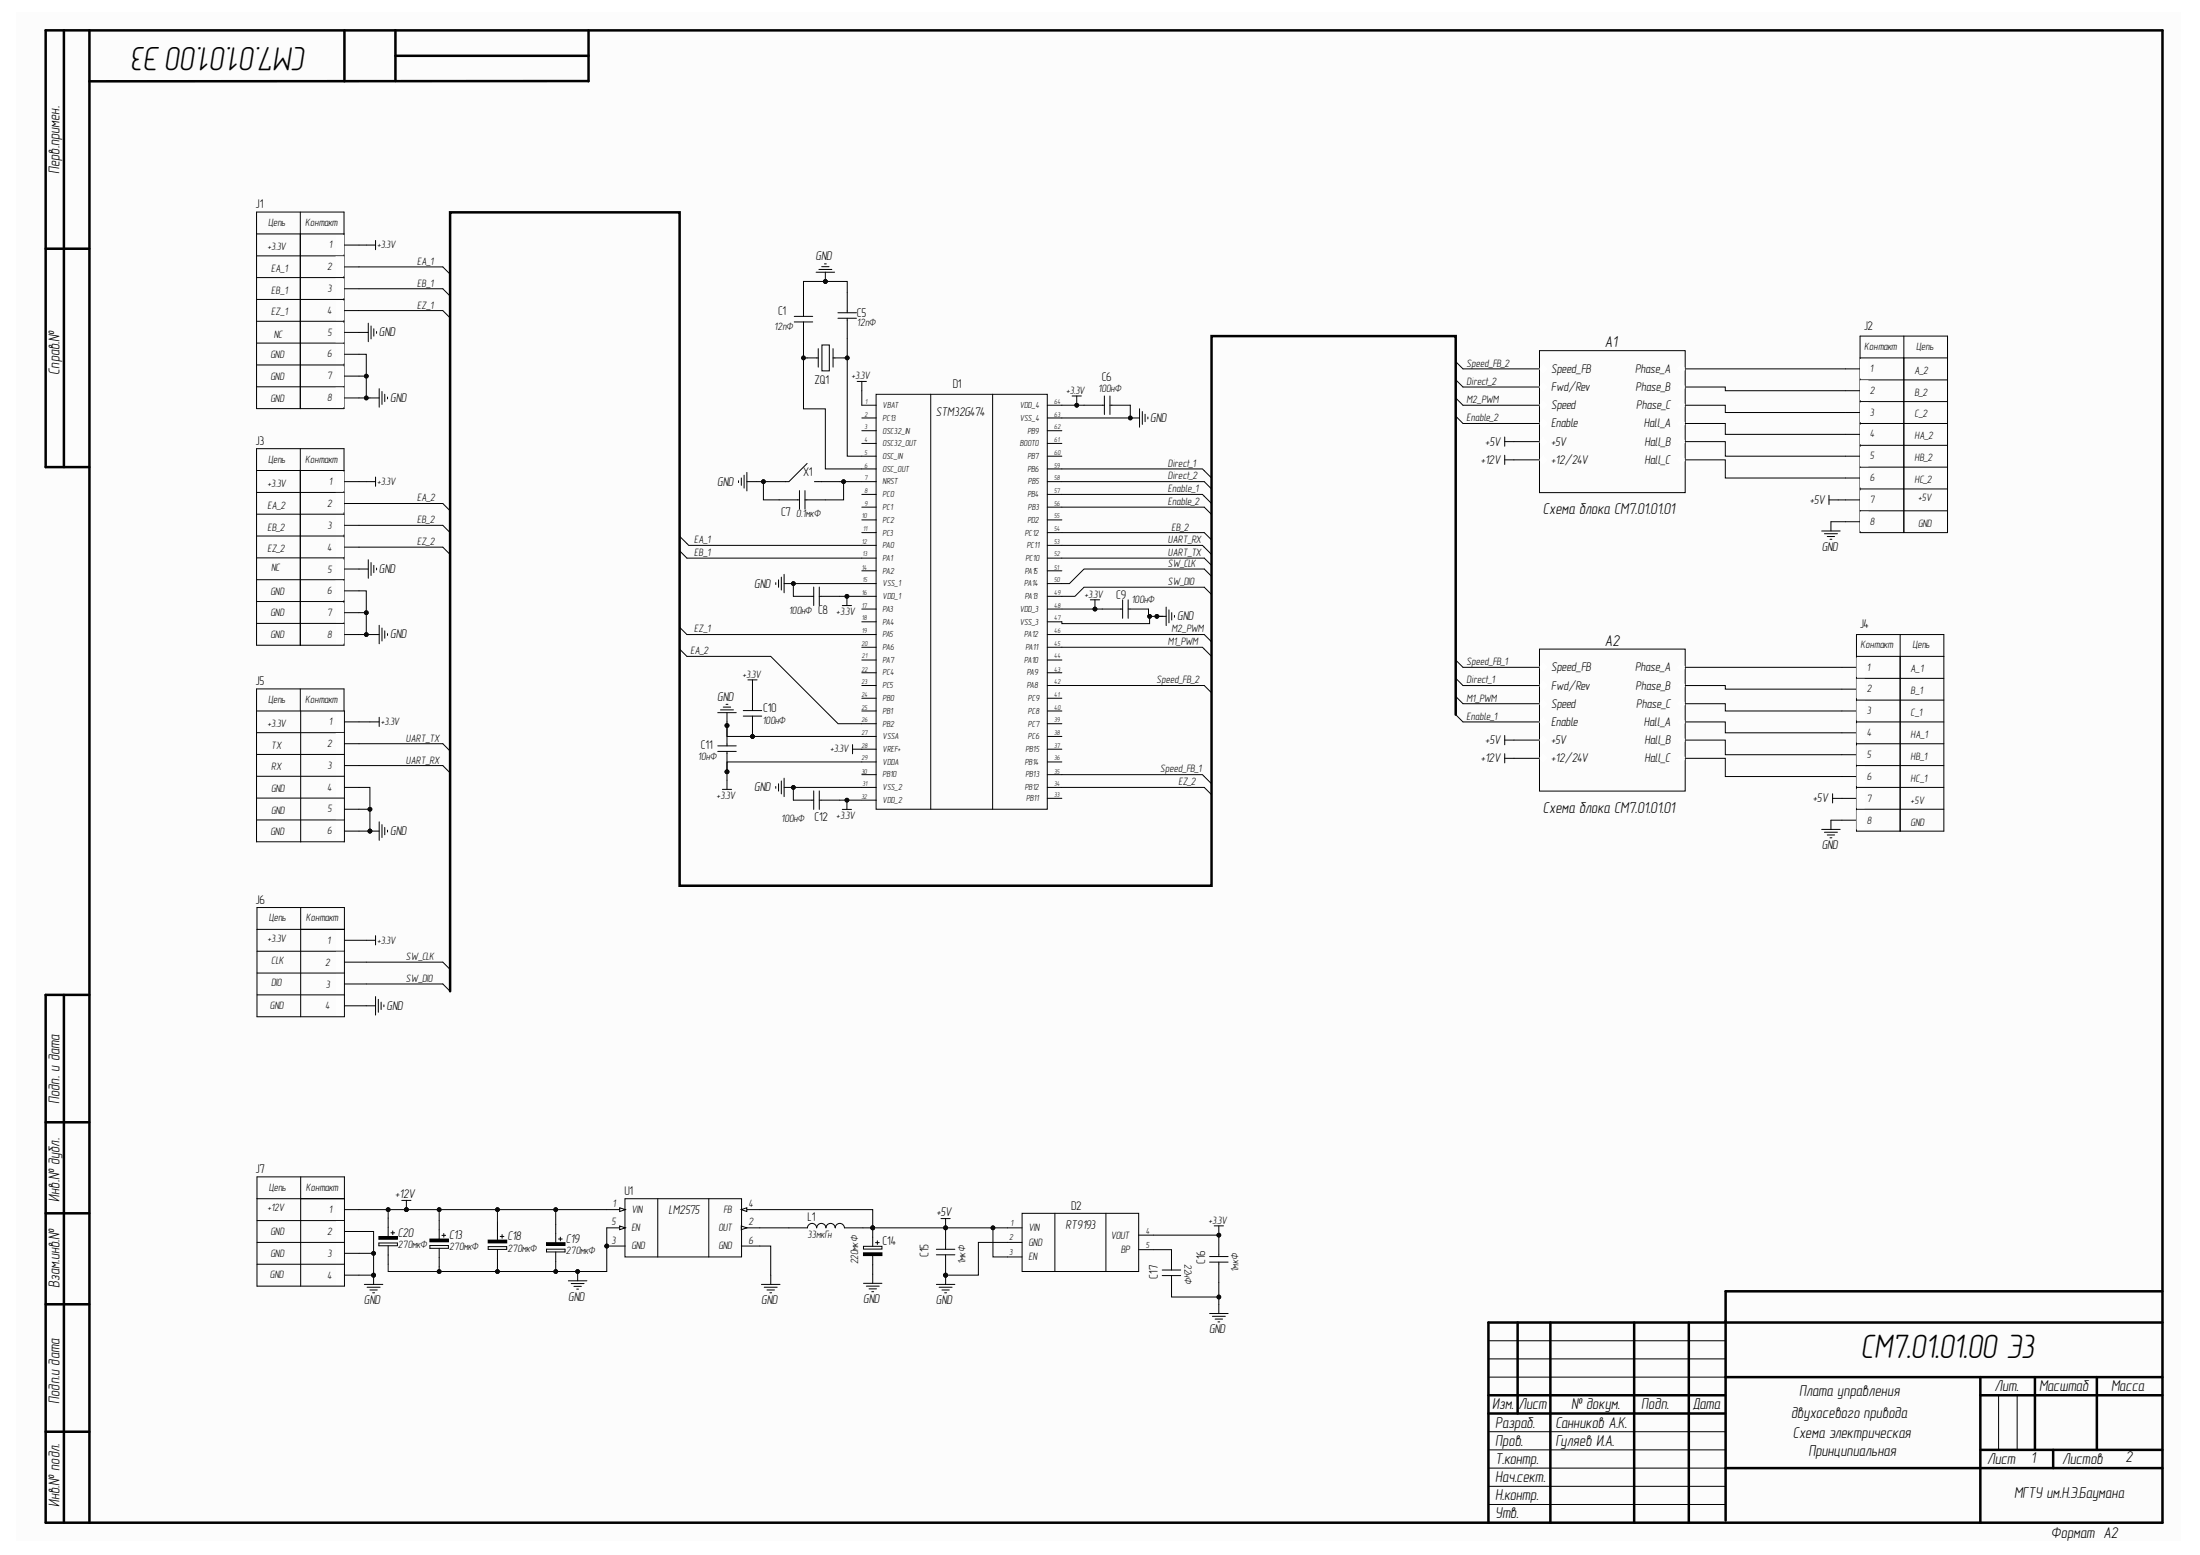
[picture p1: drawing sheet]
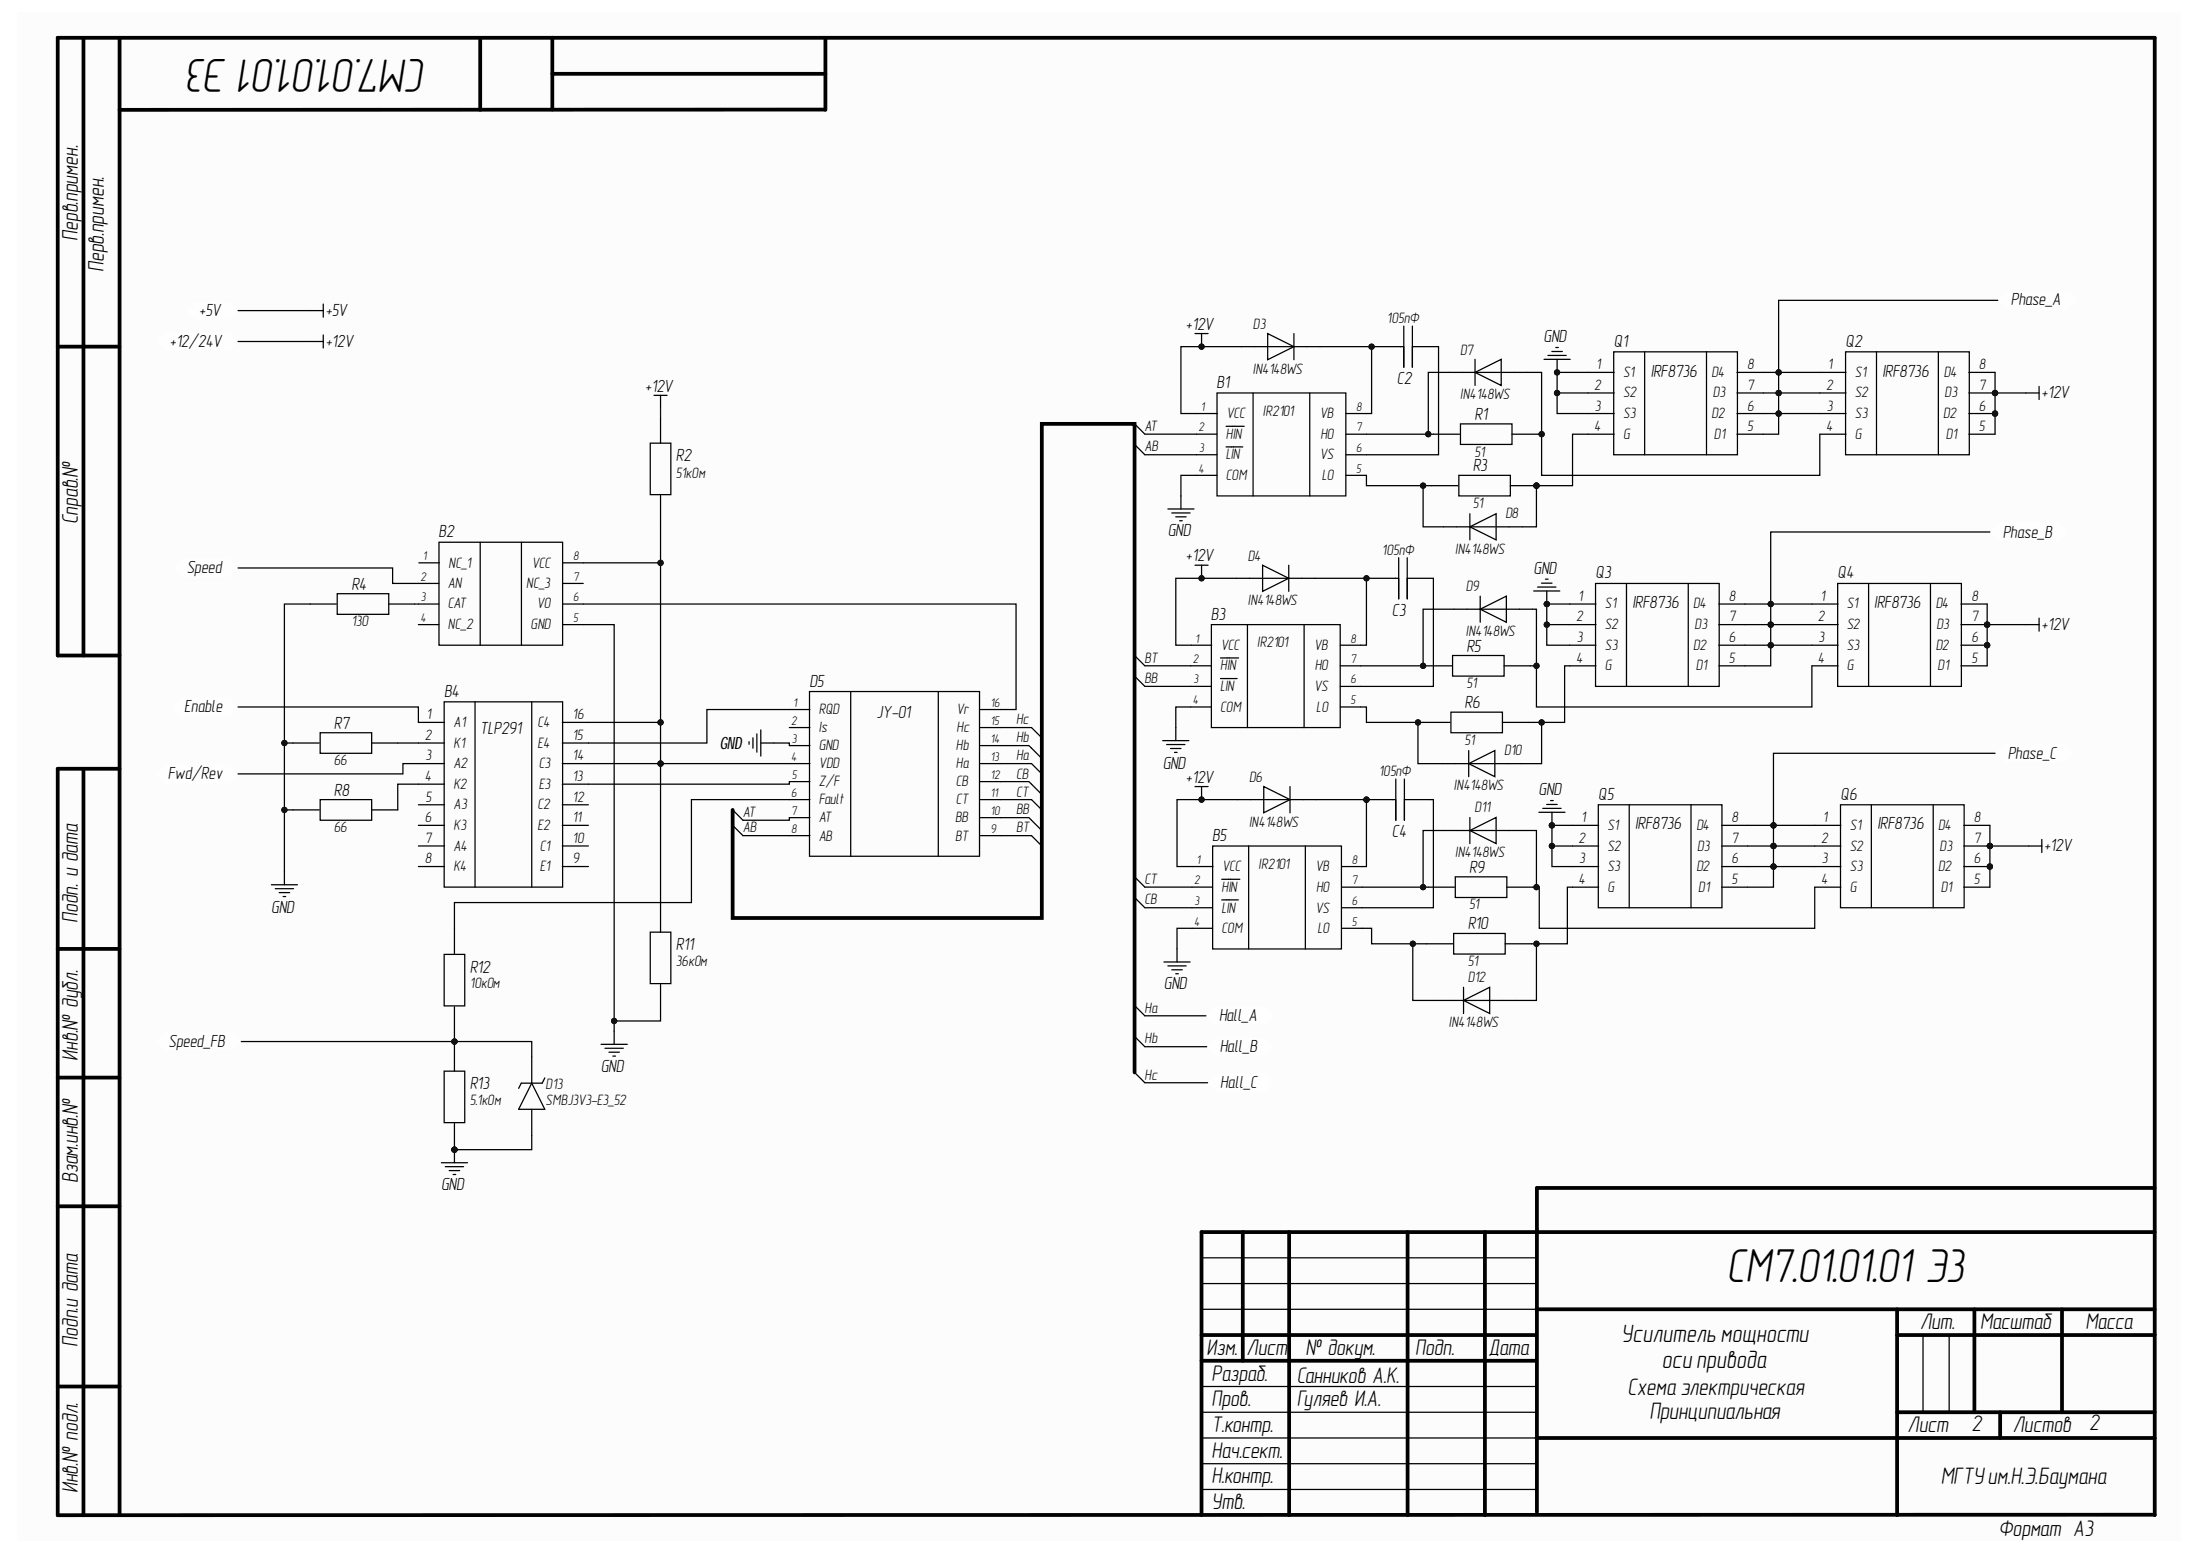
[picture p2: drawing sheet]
# Altium project Dual_BLDC_Controller.PrjPcb
2 sheets, 106 parts. Net scope: hierarchical (ports join the sheet entries above them; power ports are global).
Board file: PCB_board.PcbDoc
Sheets:
  Схема_принципиальная_общая.SchDoc
    A2 = Схема_принципиальная_JY01.SchDoc
    A1 = Схема_принципиальная_JY01.SchDoc

## Sheet Схема_принципиальная_общая.SchDoc
size 594 x 420 mm; Date: 10.12.2024; CheckedBy: Гуляев И.А.; Author: Санников А.К.; CompanyName: МГТУ им.Н.Э.Баумана; Organization: МГТУ им.Н.Э.Баумана; SheetNumber: 1; SheetTotal: 2; Name1: Плата управления; DecimalNumber: СМ7.01.01.00; Name2: двухосевого привода

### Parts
C1  12пФ  [CAPC1608X87N]
C5  12пФ  [CAPC1608X87N]
C6  100нФ  [CAPC1608X87N]
C7  0.1мкФ  [CAPC1608X87N]
C8  100нФ  [CAPC1608X87N]
C9  100нФ  [CAPC1608X87N]
C10  100нФ  [CAPC1608X87N]
C11  10нФ  [CAPC1608X87N]
C12  100нФ  [CAPC1608X87N]
C13  270мкФ  [16SVF270M]
C14  220мкФ  [CAPPM3216X180N]
C15  1мкФ  [CAPC1608X87N]
C16  1мкФ  [CAPC1608X87N]
C17  22нФ  [CAPC1608X87N]
C18  270мкФ  [16SVF270M]
C19  270мкФ  [16SVF270M]
C20  270мкФ  [16SVF270M]
D1  (no value)  [QFP50P1200X1200X160-64N]
D2  (no value)  [RT9193]
J1  BM06B-SRSS-TB_LF__SN_  [BM06BSRSSTBLFSN]  (value not drawn)
J2  430450800  [MOLEX_430450800]  (value not drawn)
J3  BM06B-SRSS-TB_LF__SN_  [BM06BSRSSTBLFSN]  (value not drawn)
J4  430450800  [MOLEX_430450800]  (value not drawn)
J5  BM04B-SRSS-TB_LFSN_  [BM04BSRSSTBLFSN]  (value not drawn)
J6  4-pin header  [4-pin header]  (value not drawn)
J7  XT30PW-M  [XT30PWM]  (value not drawn)
L1  33мкГн  [INDPM7373X450N]
U1  LM2575HVSX-5.0_NOPB  [VREG_LM2575HVSX-5.0_NOPB]  (value not drawn)
X1  1437566-3  [14375663]  (value not drawn)
ZQ1  NX5032GA-12.000M-LN-CD-1  [INDC5032X150N]  (value not drawn)

### Sub-sheets
A1 = Схема_принципиальная_JY01.SchDoc: Phase_A (bidir), Phase_B (bidir), Phase_C (bidir), Hall_A (bidir), Hall_B (bidir), Hall_C (bidir), Speed_FB (bidir), Fwd/Rev (bidir), Speed (bidir), Enable (bidir), +5V (bidir), +12/24V (bidir)
A2 = Схема_принципиальная_JY01.SchDoc: Phase_A (bidir), Phase_B (bidir), Phase_C (bidir), Hall_A (bidir), Hall_B (bidir), Hall_C (bidir), Speed_FB (bidir), Fwd/Rev (bidir), Speed (bidir), Enable (bidir), +5V (bidir), +12/24V (bidir)

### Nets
+3.3V: C6.2 C8.2 C9.2 C10.2 C11.1 C12.2 C16.2 D1.1(VBAT) D1.16(VDD_1) D1.28(VREF+) D1.29(VDDA) D1.32(VDD_2) D1.48(VDD_3) D1.64(VDD_4) D2.4(VOUT) J1.1 J3.1 J5.1 J6.1
+5V: C14.1(+) C15.2 D2.1(VIN) D2.3(EN) J2.7 J4.7 L1.2 U1.4(FB) ; sheet A2/+5V, sheet A1/+5V
+12V: C13.1(+) C18.1(+) C19.1(+) C20.1(+) J7.1 U1.1(VIN) ; sheet A2/+12/24V, sheet A1/+12/24V
GND: C1.2 C5.2 C6.1 C7.2 C8.1 C9.1 C10.1 C11.2 C12.1 C13.2(-) C14.2(-) C15.1 C16.1 C17.1 C18.2(-) C19.2(-) C20.2(-) D1.15(VSS_1) D1.27(VSSA) D1.31(VSS_2) D1.47(VSS_3) D1.63(VSS_4) D2.2(GND) J1.5 J1.6 J1.7 J1.8 J2.8 J3.5 J3.6 J3.7 J3.8 J4.8 J5.4 J5.MP1(5) J5.MP2(6) J6.4 J7.2 J7.3 J7.4 U1.3(GND) U1.5(EN) U1.6(GND) X1.1
Direct_1: D1.59(PB6) ; sheet A2/Fwd/Rev
Direct_2: D1.58(PB5) ; sheet A1/Fwd/Rev
EA_1: D1.12(PA0) J1.2
EA_2: D1.26(PB2) J3.2
EB_1: D1.13(PA1) J1.3
EB_2: D1.54(PC12) J3.3
Enable_1: D1.57(PB4) ; sheet A2/Enable
Enable_2: D1.56(PB3) ; sheet A1/Enable
EZ_1: D1.19(PA5) J1.4
EZ_2: D1.34(PB12) J3.4
Ha: J2.4 ; sheet A1/Hall_A
Ha: J4.4 ; sheet A2/Hall_A  [a separate net that carries the same name]
Hb: J2.5 ; sheet A1/Hall_B
Hb: J4.5 ; sheet A2/Hall_B  [a separate net that carries the same name]
Hc: J2.6 ; sheet A1/Hall_C
Hc: J4.6 ; sheet A2/Hall_C  [a separate net that carries the same name]
M1_PWM: D1.45(PA11) ; sheet A2/Speed
M2_PWM: D1.46(PA12) ; sheet A1/Speed
Speed_FB_1: D1.35(PB13) ; sheet A2/Speed_FB
Speed_FB_2: D1.42(PA8) ; sheet A1/Speed_FB
SW_CLK: D1.50(PA14) J6.2
SW_DIO: D1.49(PA13) J6.3
UART_RX: D1.53(PC11) J5.3
UART_TX: D1.52(PC10) J5.2
NetB1_A1_6: J2.1 ; sheet A1/Phase_A
NetB1_A2_6: J4.1 ; sheet A2/Phase_A
NetB3_A1_6: J2.2 ; sheet A1/Phase_B
NetB3_A2_6: J4.2 ; sheet A2/Phase_B
NetB5_A1_6: J2.3 ; sheet A1/Phase_C
NetB5_A2_6: J4.3 ; sheet A2/Phase_C
NetC1_1: C1.1 D1.6(OSC_OUT) ZQ1.1
NetC5_1: C5.1 D1.5(OSC_IN) ZQ1.2
NetC7_1: C7.1 D1.7(NRST) X1.2
NetC17_2: C17.2 D2.5(BP)
NetL1_1: L1.1 U1.2(OUT)

Not connected (* = marked no-connect by the designer): D1 2(PC13) 3(OSC32_IN) 4(OSC32_OUT) 8(PC0) 9(PC1) 10(PC2) 11(PC3) 14(PA2) 17(PA3) 18(PA4) 20(PA6) 21(PA7) 22(PC4) 23(PC5) 24(PB0) 25(PB1) 30(PB10) 33(PB11) 36(PB14) 37(PB15) 38(PC6) 39(PC7) 40(PC8) 41(PC9) 43(PA9) 44(PA10) 51(PA15) 55(PD2) 60(PB7) 61(BOOT0) 62(PB9)

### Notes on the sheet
- +3.3V
- EA_1
- EB_1
- EZ_1
- NC
- A_2
- B_2
- HA_2
- C_2
- HB_2
- HC_2
- EA_2
- EB_2
- Схема блока СМ7.01.01.01
- GND
- +5V
- EZ_2
- A_1
- B_1
- C_1
- TX
- RX
- HA_1
- HB_1
- HC_1
- DIO
- CLK
- +12V

## Sheet Схема_принципиальная_JY01.SchDoc: Наименование
size 420 x 297 mm; CheckedBy: Гуляев И.А.; Author: Санников А.К.; CompanyName: МГТУ им.Н.Э.Баумана; SheetNumber: 2; SheetTotal: 2; PageSetup: Record=PageOptions¦CenterHorizontal=True¦CenterVertical=True¦PrintScale=0.94¦XCorrection=1.00¦YCorrection=1.00¦PrintKind=1¦BorderSize=5000000¦LeftOffset=0¦BottomOffset=0¦Orientation=1¦PaperLength=1000¦PaperWidth=1000¦Scale=100¦PaperSource=7¦PrintQuality=-4¦MediaType=1¦DitherType=10¦PaperKind=A4¦PrintScaleMode=1; DecimalNumber: СМ7.01.01.01; MainDevice: Перв.примен.; Name1: Усилитель мощности; Name2: оси привода
Used 2 times, as channels A2, A1. Parts and nets are listed once, with the designators drawn on the sheet.

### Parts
B1  IR2101S  [SOIC127P600X175-8N]  (value not drawn)
B2  HCPL-4504-000E  [DIP762W65P254L965H470Q8N]  (value not drawn)
B3  IR2101S  [SOIC127P600X175-8N]  (value not drawn)
B4  TLP291-4_GB_E_T  [SOIC127P700X220-16N]  (value not drawn)
B5  IR2101S  [SOIC127P600X175-8N]  (value not drawn)
C2  105пФ  [CAPC1608X87N]
C3  105пФ  [CAPC1608X87N]
C4  105пФ  [CAPC1608X87N]
D3  IN4148WS  [SOD2713X115N]
D4  IN4148WS  [SOD2713X115N]
D5  JY01-SOP16  [SOIC127P600X175-16N]  (value not drawn)
D6  IN4148WS  [SOD2713X115N]
D7  IN4148WS  [SOD2713X115N]
D8  IN4148WS  [SOD2713X115N]
D9  IN4148WS  [SOD2713X115N]
D10  IN4148WS  [SOD2713X115N]
D11  IN4148WS  [SOD2713X115N]
D12  IN4148WS  [SOD2713X115N]
D13  SMBJ3V3-E3_52  [DIOM5436X244N]
Q1  IRF8736PBF  [SOIC127P600X175-8N]  (value not drawn)
Q2  IRF8736PBF  [SOIC127P600X175-8N]  (value not drawn)
Q3  IRF8736PBF  [SOIC127P600X175-8N]  (value not drawn)
Q4  IRF8736PBF  [SOIC127P600X175-8N]  (value not drawn)
Q5  IRF8736PBF  [SOIC127P600X175-8N]  (value not drawn)
Q6  IRF8736PBF  [SOIC127P600X175-8N]  (value not drawn)
R1  51  [RESC1608X55N]
R2  51кОм  [RESC1608X55N]
R3  51  [RESC1608X55N]
R4  130  [RESC1608X55N]
R5  51  [RESC1608X55N]
R6  51  [RESC1608X55N]
R7  66  [RESC1608X55N]
R8  66  [RESC1608X55N]
R9  51  [RESC1608X55N]
R10  51  [RESC1608X55N]
R11  36кОм  [RESC1608X55N]
R12  10кОм  [RESC1608X55N]
R13  5.1кОм  [RESC1608X55N]

### Ports
+5V (bidir, see Схема_принципиальная_общая[3B]), +12/24V (bidir, see Схема_принципиальная_общая[3B]), Enable (bidir, see Схема_принципиальная_общая[3B]), Fwd/Rev (bidir, see Схема_принципиальная_общая[3B]), Hall_A (bidir, see Схема_принципиальная_общая[4B]), Hall_B (bidir, see Схема_принципиальная_общая[4B]), Hall_C (bidir, see Схема_принципиальная_общая[4B]), Phase_A (bidir, see Схема_принципиальная_общая[4B]), Phase_B (bidir, see Схема_принципиальная_общая[4B]), Phase_C (bidir, see Схема_принципиальная_общая[4B]), Speed (bidir, see Схема_принципиальная_общая[3B]), Speed_FB (bidir, see Схема_принципиальная_общая[3B])

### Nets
+5V: D5.4(VDD) ; port +5V
+12V: B1.1(VCC) B3.1(VCC) B5.1(VCC) D3.2(A) D4.2(A) D6.2(A) Q2.5(D1) Q2.6(D2) Q2.7(D3) Q2.8(D4) Q4.5(D1) Q4.6(D2) Q4.7(D3) Q4.8(D4) Q6.5(D1) Q6.6(D2) Q6.7(D3) Q6.8(D4) R2.2 ; port +12/24V
GND: B1.4(COM) B2.5(GND) B3.4(COM) B5.4(COM) D5.3(GND) D13.2(A) Q1.1(S1) Q1.2(S2) Q1.3(S3) Q3.1(S1) Q3.2(S2) Q3.3(S3) Q5.1(S1) Q5.2(S2) Q5.3(S3) R4.1 R7.1 R8.1 R11.1 R13.1
AB: B1.3(~{LIN}) D5.8(AB)
AT: B1.2(~{HIN}) D5.7(AT)
BB: B3.3(~{LIN}) D5.10(BB)
BT: B3.2(~{HIN}) D5.9(BT)
CB: B5.3(~{LIN}) D5.12(CB)
CT: B5.2(~{HIN}) D5.11(CT)
Enable: B4.1(A1) ; port Enable
Fwd/Rev: B4.3(A2) ; port Fwd/Rev
Ha: D5.13(Ha) ; port Hall_A
Hb: D5.14(Hb) ; port Hall_B
Hc: D5.15(Hc) ; port Hall_C
Phase_A: B1.6(VS) C2.1 Q1.5(D1) Q1.6(D2) Q1.7(D3) Q1.8(D4) Q2.1(S1) Q2.2(S2) Q2.3(S3) ; port Phase_A
Phase_B: B3.6(VS) C3.1 Q3.5(D1) Q3.6(D2) Q3.7(D3) Q3.8(D4) Q4.1(S1) Q4.2(S2) Q4.3(S3) ; port Phase_B
Phase_C: B5.6(VS) C4.1 Q5.5(D1) Q5.6(D2) Q5.7(D3) Q5.8(D4) Q6.1(S1) Q6.2(S2) Q6.3(S3) ; port Phase_C
Speed: B2.2(AN) ; port Speed
Speed_FB: D13.1(K) R12.1 R13.2 ; port Speed_FB
NetB1_5: B1.5(LO) D8.1(K) R3.1
NetB1_7: B1.7(HO) D7.1(K) R1.1
NetB1_8: B1.8(VB) C2.2 D3.1(K)
NetB2_3: B2.3(CAT) R4.2
NetB2_6: B2.6(VO) D5.16(Vr)
NetB2_8: B2.8(VCC) B4.14(C3) B4.16(C4) R2.1 R11.2
NetB3_5: B3.5(LO) D10.1(K) R6.1
NetB3_7: B3.7(HO) D9.1(K) R5.1
NetB3_8: B3.8(VB) C3.2 D4.1(K)
NetB4_2: B4.2(K1) R7.2
NetB4_4: B4.4(K2) R8.2
NetB4_13: B4.13(E3) D5.5(Z/F)
NetB4_15: B4.15(E4) D5.1(RQD)
NetB5_5: B5.5(LO) D12.1(K) R10.1
NetB5_7: B5.7(HO) D11.1(K) R9.1
NetB5_8: B5.8(VB) C4.2 D6.1(K)
NetD5_6: D5.6(Fault) R12.2
NetD7_2: D7.2(A) Q2.4(G) R1.2
NetD8_2: D8.2(A) Q1.4(G) R3.2
NetD9_2: D9.2(A) Q4.4(G) R5.2
NetD10_2: D10.2(A) Q3.4(G) R6.2
NetD11_2: D11.2(A) Q6.4(G) R9.2
NetD12_2: D12.2(A) Q5.4(G) R10.2

Not connected (* = marked no-connect by the designer): B2 1(NC_1) 4(NC_2) 7(NC_3); B4 5(A3) 6(K3) 7(A4) 8(K4) 9(E1) 10(C1) 11(E2) 12(C2); D5 2(Is)

### Channels
A2: designators end in _A2; ports +5V=+5V +12/24V=+12V Enable=Enable_1 Fwd/Rev=Direct_1 Hall_A=Ha Hall_B=Hb Hall_C=Hc Phase_A=NetB1_A2_6 Phase_B=NetB3_A2_6 Phase_C=NetB5_A2_6 Speed=M1_PWM Speed_FB=Speed_FB_1
A1: designators end in _A1; ports +5V=+5V +12/24V=+12V Enable=Enable_2 Fwd/Rev=Direct_2 Hall_A=Ha Hall_B=Hb Hall_C=Hc Phase_A=NetB1_A1_6 Phase_B=NetB3_A1_6 Phase_C=NetB5_A1_6 Speed=M2_PWM Speed_FB=Speed_FB_2

## Nets that join several sheets
+5V: Схема_принципиальная_общая (8 pins), A2 (D5_A2.4), A1 (D5_A1.4)
+12V: Схема_принципиальная_общая (6 pins), A2 (19 pins), A1 (19 pins)
GND: Схема_принципиальная_общая (44 pins), A2 (20 pins), A1 (20 pins)
Direct_1: Схема_принципиальная_общая (D1.59), A2 (B4_A2.3)
Direct_2: Схема_принципиальная_общая (D1.58), A1 (B4_A1.3)
Enable_1: Схема_принципиальная_общая (D1.57), A2 (B4_A2.1)
Enable_2: Схема_принципиальная_общая (D1.56), A1 (B4_A1.1)
Ha: Схема_принципиальная_общая (J2.4), A1 (D5_A1.13)
Ha: Схема_принципиальная_общая (J4.4), A2 (D5_A2.13)
Hb: Схема_принципиальная_общая (J2.5), A1 (D5_A1.14)
Hb: Схема_принципиальная_общая (J4.5), A2 (D5_A2.14)
Hc: Схема_принципиальная_общая (J2.6), A1 (D5_A1.15)
Hc: Схема_принципиальная_общая (J4.6), A2 (D5_A2.15)
M1_PWM: Схема_принципиальная_общая (D1.45), A2 (B2_A2.2)
M2_PWM: Схема_принципиальная_общая (D1.46), A1 (B2_A1.2)
NetB1_A1_6: Схема_принципиальная_общая (J2.1), A1 (9 pins)
NetB1_A2_6: Схема_принципиальная_общая (J4.1), A2 (9 pins)
NetB3_A1_6: Схема_принципиальная_общая (J2.2), A1 (9 pins)
NetB3_A2_6: Схема_принципиальная_общая (J4.2), A2 (9 pins)
NetB5_A1_6: Схема_принципиальная_общая (J2.3), A1 (9 pins)
NetB5_A2_6: Схема_принципиальная_общая (J4.3), A2 (9 pins)
Speed_FB_1: Схема_принципиальная_общая (D1.35), A2 (D13_A2.1 R12_A2.1 R13_A2.2)
Speed_FB_2: Схема_принципиальная_общая (D1.42), A1 (D13_A1.1 R12_A1.1 R13_A1.2)
